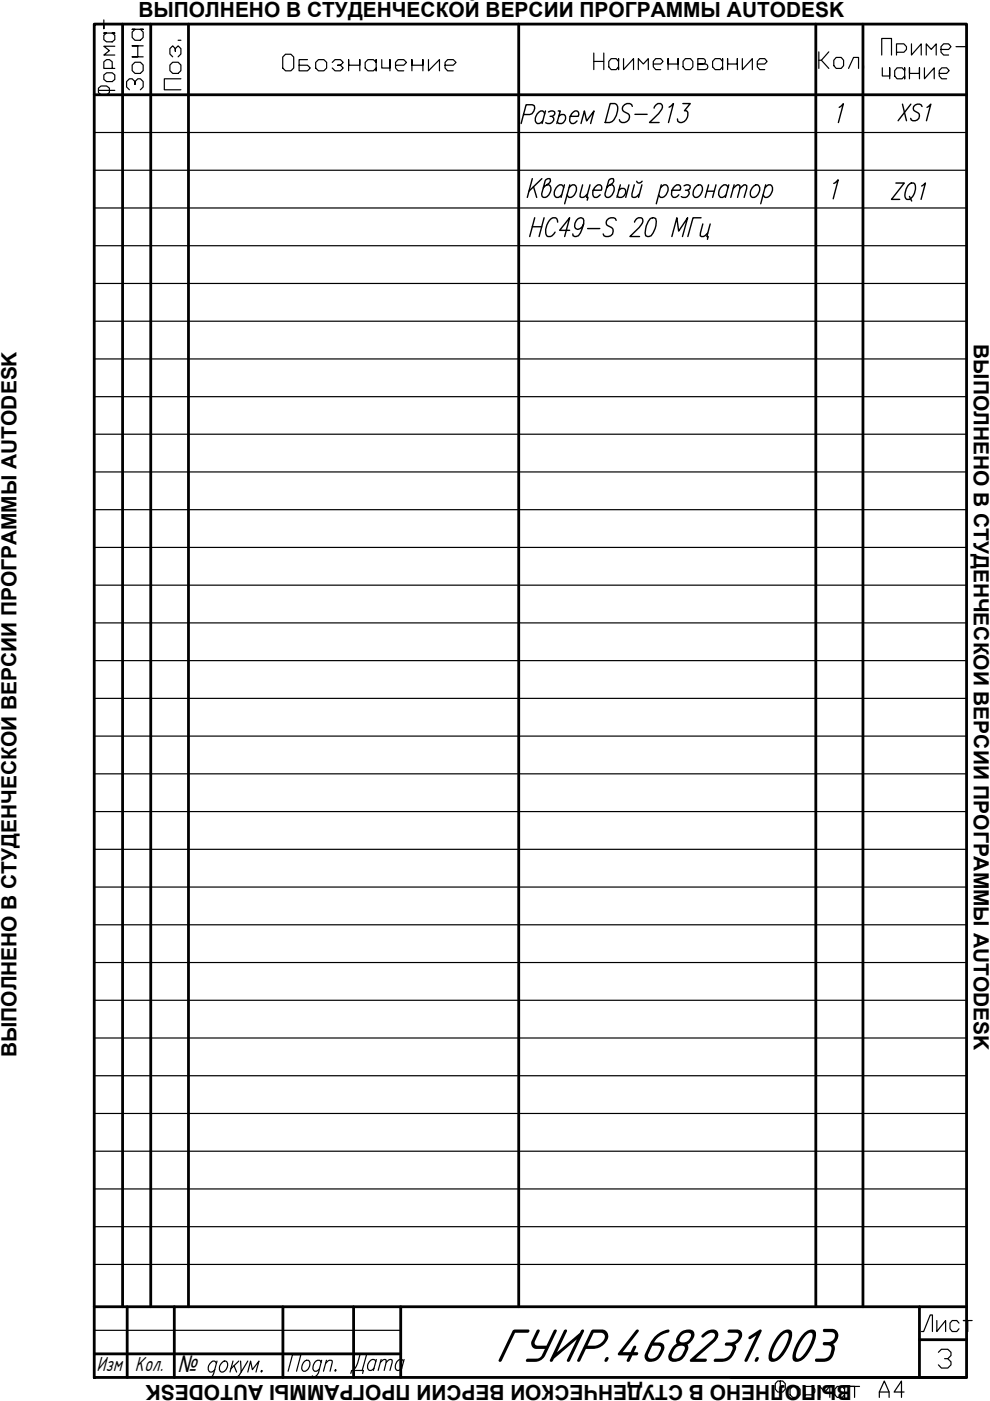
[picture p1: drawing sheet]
<svg xmlns="http://www.w3.org/2000/svg" width="210mm" height="297mm" viewBox="0 0 210 297" stroke-linecap="round" stroke-linejoin="round" font-family="sans-serif">
<!-- layer: 0 -->
<g fill="none" stroke="#000" stroke-width=".59">
<path d="M20 5.1h184.9v286.9h-184.9zM26 5.1v272M32 5.1v272M40 5.1v272M110 5.1v272M173 5.1v272M183 5.1v272M20 20.1h184.9M20 277.1h184.9M27 277.1v14.9M37 277.1v14.9M60 277.1v14.9"/>
<path d="M75 277.1v14.9M85 277.1v14.9M194.9 277.1v14.9M20 287h65M154.9 292h50"/>
</g>
<g fill="none" stroke="#000" stroke-width=".25">
<path d="M20 5.1v15M40 5.1h70M173 5.1h10M20 28.1h184.9M20 36.1h184.9M20 44.1h184.9M20 52.1h184.9M20 60.1h184.9M20 68.1h184.9M20 76.1h184.9M20 84.1h184.9M20 92.1h184.9"/>
<path d="M20 100.1h184.9M20 108.1h184.9M20 116.1h184.9M20 124.1h184.9M20 132.1h184.9M20 140.1h184.9M20 148.1h184.9M20 156.1h184.9M20 164.1h184.9M20 172.1h184.9M20 180.1h184.9M20 188.1h184.9"/>
<path d="M20 196.1h184.9M20 204.1h184.9M20 212.1h184.9M20 220.1h184.9M20 228.1h184.9M20 236.1h184.9M20 244.1h184.9M20 252.1h184.9M20 260.1h184.9M20 268.1h184.9M20 282.1h65M20 287h65"/>
<path d="M20 292h184.9M199 286.7l.6-.6h1.4l.6 .6v.7l-.6 .7h-.7M201 288.1l.6 .6v.7l-.6 .7h-1.4l-.6-.7"/>
</g>
<g fill="none" stroke="#000" stroke-width=".3">
<path d="M112.9 37.9l-1.1 4M113.1 39.6l.7 2.3M114.9 37.9l-2.8 2.6M116 39.2h.4a1.64 1.64 0 0 1-.7 2.7l-.7-.2-.1-.6 .7-2.8a.67 .67 0 0 1 1.1-.3 1.35 1.35 0 0 1-1.1 1.4l-.4 .4M119.5 39.8l-.4-.6a1.73 1.73 0 0 0-1.4 2.5l.2 .2h.5l.7-.6M119.7 39.2l-.7 2.7M120.6 39.8l.8-.6h.4a1.64 1.64 0 0 1-.7 2.7h-.5l-.4-.6M120.8 39.2l-1.1 4M123.5 39.2l-.5 2.5 .7 .2 .9-.8M125.1 39.2l-.7 2.7h.3l-.2 .5M129.4 39.2h.4a1.64 1.64 0 0 1-.7 2.7h-.4l-.3-.2-.1-.6 .8-2.8 .5-.4h.4l.1 .1a1.24 1.24 0 0 1-1.1 1.4l-.3 .4M131.5 39.2l-.7 2.7"/>
<path d="M133.3 39.2l-.6 2.7M134.5 39.2l-.5 1.9v.6l.7 .2 .9-.8M135 38.4l.1 .2a.67 .67 0 0 0 1-.2M136.1 39.2l-.7 2.7M140.1 39.8l.7-.6h.4a1.64 1.64 0 0 1-.7 2.7h-.4l-.4-.6M140.2 39.2l-1.1 4M145 39.4l.5-.2h.4l.4 .2v.4l-.2 .4-.8 .1M147.4 39.8l.7-.6h.4a1.64 1.64 0 0 1-.7 2.7h-.4a1.1 1.1 0 0 1-.3-1.6zM150.2 39.2l-.7 2.7M151.8 39.2l-.7 2.7M154.3 39.8l-.4-.6a1.73 1.73 0 0 0-1.3 2.5l.2 .2h.4l.8-.6M154.5 39.2l-.7 2.7"/>
<path d="M155.4 39.9l1-.7 .5 .2v.5l-.5 2M155.7 39.2l-.8 2.7M156.9 39.9l.9-.7h.3l.2 .2v.5l-.5 2M159.5 39.8l.7-.6h.5a1.64 1.64 0 0 1-.8 2.7h-.4a1.1 1.1 0 0 1-.3-1.6zM162.2 39.8l.7-.6h.5a1.64 1.64 0 0 1-.8 2.7h-.4l-.4-.6M162.3 39.2l-1 4M176.8 38.9l.9-.8-1 4M177.9 22.8l.9-.8-1 4M125.8 40.3h1.7a.71 .71 0 0 0-.1-.9 .71 .71 0 0 0-1 0 1.66 1.66 0 0 0-.3 2.5h.4l.8-.6M131.2 40.3a.8 .8 0 0 1 1.1-.3 .8 .8 0 0 1 .3 1.1 .95 .95 0 0 1-.7 .7 .95 .95 0 0 1-1-.3M142.5 40.3h1.7a.71 .71 0 0 0 0-.8 .71 .71 0 0 0-.7-.3 1.88 1.88 0 0 0-.9 2.5l.2 .2h.4l.7-.6M145.8 40.3l.3 .4a1.03 1.03 0 0 1-.5 1.1 1.03 1.03 0 0 1-1.2-.1"/>
<path d="M149.9 40.5h1.5"/>
</g>
<!-- layer: Title -->
<g fill="none" stroke="#000" stroke-width=".25">
<path d="M45.9 289.1l-.4-.5a1.39 1.39 0 0 0-1.2 .8 1.39 1.39 0 0 0 .2 1.5h.4l.7-.5M46 288.6l-.7 2.6a1.01 1.01 0 0 1-1.1 .8l-.2-.1M46.9 289.1l.6-.5h.4a1.4 1.4 0 0 1 .2 1.4 1.4 1.4 0 0 1-1.2 .9 1.14 1.14 0 0 1 0-1.8zM49.4 288.6l-.6 2.3M49.6 289.5l.6 1.4M50.6 288.6l-1.7 1.6M51 288.6l.1 2.3 1.4-2.3M51.1 290.9a1.64 1.64 0 0 1-1.1 1.1M52.5 290.9l.6-2.3 .4 1.8 1.4-1.8-.6 2.3M55.3 290.7l.2-.1 .1 .1-.2 .2zM61.1 290.7l.9-3.5h1.8l-.9 3.5M64.3 288.9l.4-.4 .7-.1a1.43 1.43 0 0 1-1.1 2.3 .97 .97 0 0 1-.2-1.3z"/>
<path d="M68.1 288.9l-.2-.4a1.13 1.13 0 0 0-1.5 1.2l-.1 .5 .4 .5h.4l.6-.5M68.2 288.4l-.7 2.7a1.09 1.09 0 0 1-1.1 .8l-.2-.2M69 289l.8-.6 .6 .1-.4 2.2M69.2 288.4l-.6 2.3"/>
</g>
<text font-size="10.9" x="104.8" y="288.7">ГУИР.468231.003</text>
<text font-size="8.4" x="111.1" y="51.9">HC49-S 20 МГц</text>
<g font-size="7.9">
<text x="109.4" y="27.5">Разъем</text>
<text x="73" y="292.5">Дата</text>
</g>
<g font-size="7.5">
<text x="127" y="27.2">DS-213</text>
<text x="187.7" y="43.7">ZQ1</text>
</g>
<g font-size="7.1">
<text x="58.6" y="16.2">Обозначение</text>
<text x="124.5" y="15.9">Наименование</text>
<text x="172.5" y="15.9">Кол.</text>
<text x="185.6" y="13.1">Приме-</text>
<text x="25.4" y="21.2" transform="rotate(-90 25.4 21.2)">Формат</text>
<text x="31.4" y="20.1" transform="rotate(-90 31.4 20.1)">Зона</text>
<text x="39.2" y="20.1" transform="rotate(-90 39.2 20.1)">Поз.</text>
<text x="189.1" y="26.8">XS1</text>
<text x="194" y="283.6">Лист</text>
<text x="163" y="297.4">Формат А4</text>
</g>
<text font-size="5.7" x="185.9" y="18">чание</text>
<text font-size="5.1" x="37.6" y="290.9">№</text>
<g font-size="4.8">
<text x="20.4" y="290.6">Изм</text>
<text x="28.6" y="290.6">Кол.</text>
</g>
<g font-size="4.4">
<text x="29.3" y="3.6">ВЫПОЛНЕНО В СТУДЕНЧЕСКОЙ ВЕРСИИ ПРОГРАММЫ AUTODESK</text>
<text x="206.5" y="73" transform="rotate(90 206.5 73)">ВЫПОЛНЕНО В СТУДЕНЧЕСКОЙ ВЕРСИИ ПРОГРАММЫ AUTODESK</text>
<text x="3.5" y="224.2" transform="rotate(-90 3.5 224.2)">ВЫПОЛНЕНО В СТУДЕНЧЕСКОЙ ВЕРСИИ ПРОГРАММЫ AUTODESK</text>
<text x="180.6" y="293.6" transform="rotate(-180 180.6 293.6)">ВЫПОЛНЕНО В СТУДЕНЧЕСКОЙ ВЕРСИИ ПРОГРАММЫ AUTODESK</text>
</g>
</svg>
